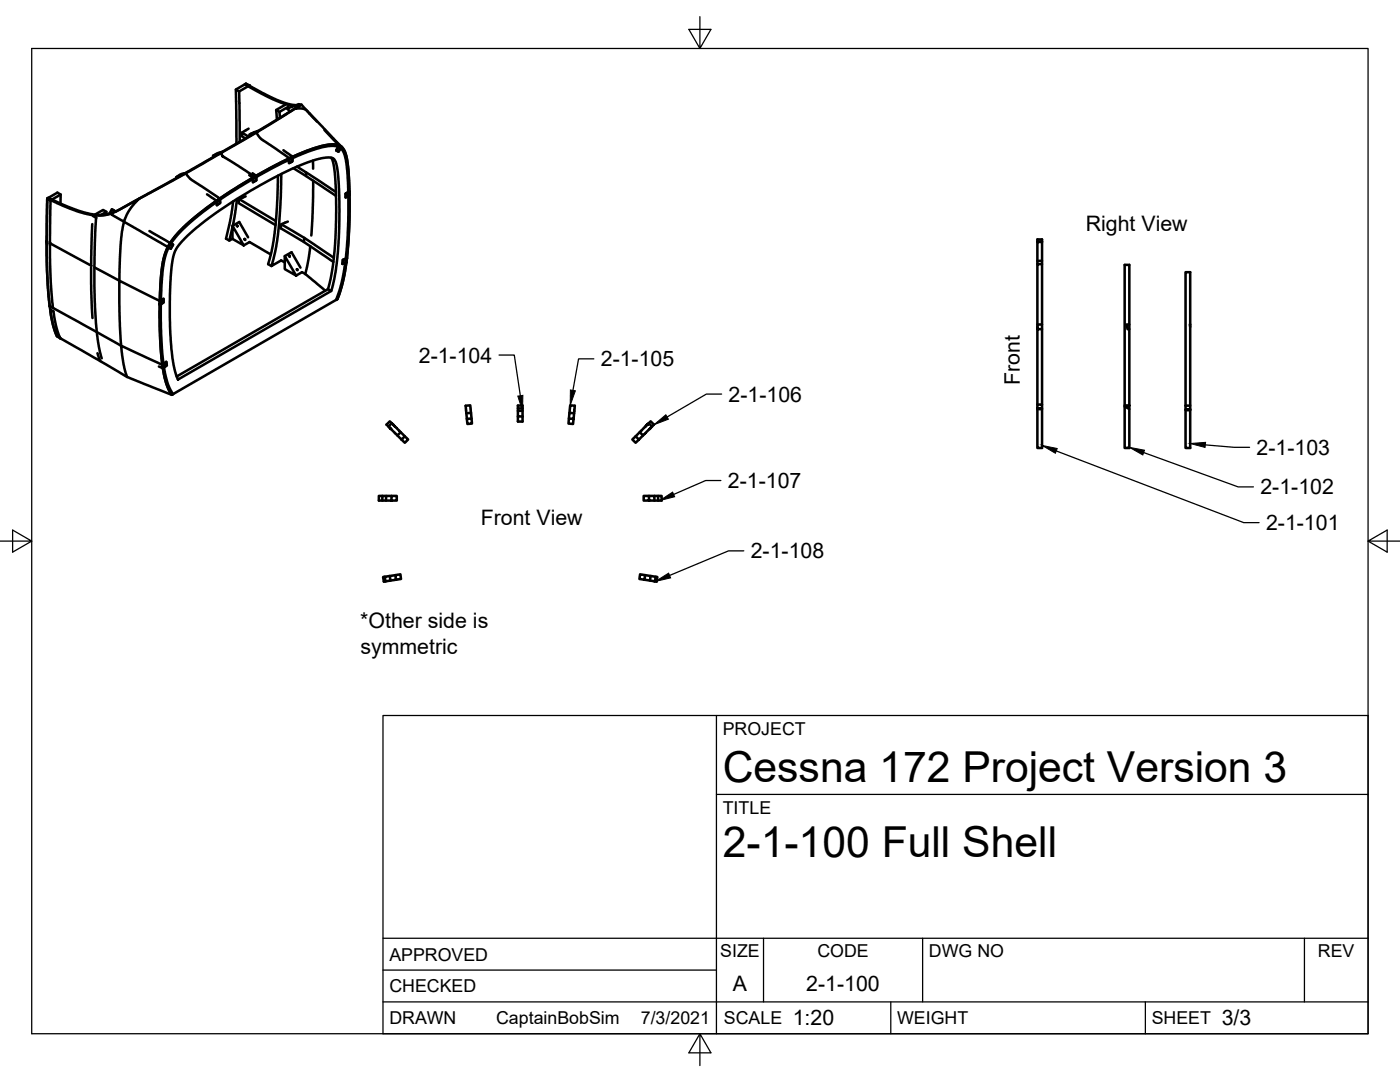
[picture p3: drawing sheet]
<svg xmlns="http://www.w3.org/2000/svg" width="279mm" height="216mm" viewBox="0 0 279 216" stroke-linecap="round" stroke-linejoin="round" font-family="sans-serif">
<!-- layer: Visible -->
<g fill="none" stroke="#000" stroke-width=".51">
<path d="M47.1 17.9l.6 .3M47.7 18.2l.1 10.1M49.5 17.2l-1.8 1M49.7 17.1l-.6-.4-2 1.2 .1 10.8M10.1 40h.1M12.1 38.8l-1.7 1M35.2 35.3l.1 .2M36.1 35l-.9 .3M36.5 34.8l-13.4 7.4M37 34.6l-.8 .1-1 .6M41.3 38.8l1.9 1.3 .1 .8 .6-.4v-.9l-.7 .5M42.5 31.1l1.3-.4 .6-.4-1.1 .3-.8 .5 .1 .2"/>
<path d="M43.8 39.6l-5.7-3.8-1.1-1.2-9.3 5.1M44.1 30.5l-7 4.1M47.3 39.7l-.8 5.3M47.7 39.7l7.4 4.4M49 39.2l-1.3 .5-.1 .8 7.4 4.4M49.6 27.3l-1.3-.8v.7l.7 .4M49.6 25.7l-1.3 .8M49.7 34.9l.8 .6 .6-.4M50.4 34.6l.7 .5v.9l-.6 .4v-.9M50.9 26.5l-14 8.1M51.1 26.4l-1.3 .5 .1 .2M51.2 26.5l-7.1 4 .3 .7 6.3 4"/>
<path d="M51.5 26.2l-1.5 .5M55.1 21.9l.7 .4M55.5 35.1l-.2 5.9-.4 4.9-.7 4.2-.7 2.6 .7 .4M56.1 34.7l-.1 6.2-.5 5.3-.5 3.8-.8 3.1 1.9-1.1 .7 .4M56.6 30l1.8 1.3-.1 .9-.6 .3 .1-.9 .6-.3M56.9 20.9l-1.8 1 .2 2M57.6 21.3l-1.8 1 .1 1.2M58.6 33.6l8.5 5.5M58.8 21.7l-7.7 4.7 1.1 1.4 5.5 3.8M59.2 21l-1.6-.2-2.4-.9-2.9-1.4-3.2-1.8-.2 .1 5.9 3.2 2.5 .9 1.5 .2M59.3 33.3l1.8 1.1v.7M59.6 20.8l-2.4 .8 .7 .6"/>
<path d="M59.7 21.1l.2-.1-8.7 5.3M59.8 20.9h.4l-1.4 .8h1.7l.9 .5M59.8 20.9l-.2-.1 .2 .2M60.2 20.9l1.2 1.3M61.1 34.4l5.9 3.9M61.4 22.2l1.9 2.1M61.6 22.4l6.5 6.9-.5 1-.5-.3 .6-1 .6 .4M61.8 22.7h.1M62.5 32v1.7M62.5 36.1l-.1 6.3-.3 4.6M64.7 25.9l3 3.1M66.1 31.5l.5 1.3 .3 2.4 .2 8.6-.5 8-.6 4-.6 1.9-30.1 17.4"/>
<path d="M69 38.6l.7-.4v.7l-.7 .5zM69.7 38.2h.1M9.3 48.2l.1 5.6 .5 7.3M9.3 48.2h.1M10 48.9v-.3l8.3 4.4M12.1 40.6v-1.8l-.6-.4-2.1 1.2 3.3 1.5 3.2 1.2 2.2 .6 2.1 .1 1.4-.2 1.3-.5 4.8-2.6-1.8 2.1-1.2 2.4M18.2 53.4v4.6l.3 5.5M18.4 44.7l-.2 8.3M18.5 43.1l.7 .4M19.2 43.5l-.3 5.7-.1 8.1 .5 9M19.2 43.4v.1M21.2 42.8v-.5l-1 .6"/>
<path d="M21.2 42.3l-.6-.4-1.6 .9M22.3 42.8l11.8 6.8 .4-.8-.5-.3-.5 .8M22.3 41.8l.8 .4M22.5 42.4l-.4 .2a11.6 11.6 0 0 1-7.6-1l-4.8-2.1-.3 .1-.1 8.6M22.8 42.1l-.5-.3-.4 .8M23.1 42.2l-.3-.1-.5 .8M24.8 44.3l-.4 1.8-.3 2.2-.3 7.7-4.9-2.6M29.8 46.1l4.2 2.4M36.3 45.7l2.8-2.5 3.8-2.9 .3-.2 .1 .8 .6-.4v-.9l-.4 .2 1.3-.9 5.7-3.4v.9l.6-.4v-.9l7-3.7-.3 .2-.1 .9 .6-.3 .1-.9 .3-.2 4.6-1.7 2.4-.5 1-.1 .9 .2-.5 1 .5 .3 .5-1 .7 .9 .5 1.8 .3 3.1 .1 3.1-.7 .4v.8l.7-.5v-.3v6.4l-.5 6.5-.8 .4-.1 .8 .8-.4-.2 1.7-.7 3.1-.9 2.6-33 19.1-1.1-2.1-.6-2.6-.1-.6 .8-.6-.1-.7-.8 .6-.2-1.4-.3-5.6v-5.2v-.2v.4l.7-.4v-.8l-.7 .4 .1-3.4 .4-3.9 .6-2.2 .5-1.2 .6 .3 .4-.8-.5-.3 .8-1.2zM36.5 45.4l4.8-4 4.1-2.8 4.4-2.8 5.3-2.9 4.3-2.1 3.4-1.3 2.9-.6 1-.1 1 .2 .7 .5 .4 .6 .6 2.5 .3 5.7v5.1l-.2 5.7-.5 4.4-1.1 4.7-.6 1.5-.2 .1 .8-2.3 .7-3.1 .5-3.3 .3-4.4 .1-3.9-.1-6.4-.2-3.7-.6-2.2a2.57 2.57 0 0 0-3.2-1.3l-2.9 .7-3.9 1.6-5.6 2.8-5.3 3.1-5 3.3-3.7 2.8-3.1 2.9-1.6 1.9-1.1 2.2-.6 2.8-.4 4.3-.1 6.5 .2 5.6 .4 3.2 .8 3.6 .5 1.3 .6 .8-.3 .2-.8-1.4-.5-1.6-.8-4.3-.3-8.2 .2-7.5 .4-3.4 .8-2.7 1.2-2zM37 47.4l2.3-2 4.5-3.4 3.8-2.5 6.7-3.8 4.6-2.3 4.1-1.5 2.6-.5 .8 .2 .4 .4 .5 1.4 .3 2.8 .1 3.9v5.6l-.5 6.9-.5 3.1-.6 2.4-30.6 17.6-.8-2.4-.5-3.9-.3-6 .1-6.9 .3-3.8 .5-2.4 .8-1.3zM46.4 45.1l2.2 3.9-2.2-1.3z"/>
<path d="M46.4 45.1l1.4-.8 1.7 3M46.4 45.3l-.6 2.7M46.5 40.2l-.6 4-.8 3.4 .7 .4 .6-.4M47.3 45l.1 .2zM48.6 49l1.2-.7 4.3 2.5M48.8 47.7l.1 .2zM56.1 44.7l4.6 2.8-.1 .8M56.8 51.1l2.3 3.9-2.3-1.3zM56.8 51.1l1.4-.8 1.8 3.1M57.4 44.2l-1.3 .5-.1 .9 4.6 2.7 5.9 4M57.7 51l.1 .2zM59.3 53.7l.1 .2z"/>
<path d="M60.7 47.5l5.9 4M60.9 54.7l-.6-.4-1.2 .7M60.9 54.7l4 3.3M61.9 49.1l-.4 2.8-.6 2.8M65.4 57.7l.7 .4M68.4 51.9l.8-.4-.1 .8-.8 .4zM207 48.3v-.5h1v32.9M208 52.7h-1v12M208 52h-1v.7M208 48.3h-1v3.7M208 48.2h-1M9.9 61.1l.3 .1"/>
<path d="M9.9 61.1l.7 3.6 .8 2.4M9.9 61.1l.7 .3M9.9 61.1l-.3-3.7-.3-5.3 .1-12.5 .7 .4-.1 11.5 .1 4.7 .5 5.2 13.6 7.6M10 61.8l.7 .3 .6 3.3 .7 2.1-.6-.4-.5-1.2zM10.7 62.1h.1M12 67.5h.1M12 67.5l9.3 5.3a44.7 44.7 0 0 0 9.7 4.7l3.3 1.3M19.3 66.3l.4 2.9 .6 2.3M19.5 70.5l.5 1.6M31.7 73.1l.8 .4 .8-.6-.1-.7-.8 .6 .1 .7M31.9 60l.7-.4v.8l-.7 .4v-.8l-8.1-4 .1 7.7 .3 5.3M32.4 72.8l-8.2-3.8 .4 3.6 .8 2.6"/>
<path d="M208 65.7h-.8l-.2-.5v15.5M208 64.7h-1v.5M225.4 64.7h-.6l.2 1h.4M237.5 64.7v.5M76.3 99h-.7v.9h3.6v-.9h-1.1v.9M77 99h-.7v.9M77.5 85.1l.7-.6 1.8 1.7M78.1 99h-1.1v.9M78.2 84.5l-.4-.4-.7 .6 3.7 3.6 .6-.6-.6-.6-.7 .6M79.3 86.9l.7-.7 .8 .9M93.1 82.5l.9-.1 .1 1.1M94 82.4l-.1-1.5-1 .1 .4 3.6 .9-.1-.1-1-.9 .1"/>
<path d="M103.4 82v1.1h.9M103.4 83.1v1h.9v-1M103.4 81.5h.9M104.3 82h-.9v-1.1h.9v2.2M113.6 82.4l.2-1.5 .9 .1-.3 3.6-.9-.1v-1l1 .1M114.6 82.5l-1-.1-.1 1.1M128.3 86.9l-.6-.7-.8 .9M129.5 84.5l.4-.4 .6 .6-3.6 3.6-.7-.6 .7-.6 .6 .6M129.5 99h1.1v.9M130.1 85.1l-.6-.6-1.8 1.7M130.6 99h.7v.9M131.3 99h.7v.9h-3.5v-.9h1v.9"/>
<path d="M207 80.7h1v.8h-1zM207 81.5v.1h1v-.1M207 81.6v7.8h1v-7.8M224.5 80.9h.9v.7l-.9-.5zM224.5 81.1v8.3h.9v-7.8M224.5 80.9v-28h.9v28M236.6 80.9v-26.6h.9v27.4M236.6 80.9h.9M236.6 80.9v.8M237.5 81.7v7.7h-.9v-7.5M237.5 81.7h-.9v.2h.9M76.8 115.1h-.3l.1 1 3.4-.6-.1-.9-1 .2 .1 .9"/>
<path d="M77.8 114.9l-1 .2 .1 .9M78.9 114.8l-1.1 .1 .1 .9M128.8 114.8l1.1 .1-.2 .9M129.9 114.9l1 .2-.2 .9M130.9 115.1h.3l-.2 1-3.4-.6 .1-.9 1.1 .2-.2 .9"/>
</g>
<g fill="#000" stroke="#000" stroke-width=".2">
<circle cx="49.7" cy="17.1" r=".24"/>
<circle cx="9.3" cy="48.2" r=".24"/>
<circle cx="10" cy="48.6" r=".24"/>
<circle cx="69.2" cy="51.5" r=".24"/>
</g>
<!-- layer: Border -->
<path d="M6.3 9.7h266.7v196.6h-266.7zM139.7 3.3v6.4l2.2-3.8h-4.4l2.2 3.8M0 108h6.3l-3.8-2.2v4.4l3.8-2.2M273 108l3.8 2.2v-4.4l-3.8 2.2h6.4M139.7 206.3l-2.2 3.8h4.4l-2.2-3.8v6.3" fill="none" stroke="#000" stroke-width=".25"/>
<!-- layer: Titleblock -->
<path d="M76.4 142.8h196.6v63.5h-196.6zM143 158.5h130M143 142.8v63.5M76.4 199.9h196.6M76.4 193.6h66.6M76.4 187.2h196.6M152.4 187.2v12.7M177.8 199.9v6.4M184.1 187.2v12.7M228.6 199.9v6.4M260.3 187.2v12.7" fill="none" stroke="#000" stroke-width=".25"/>
<!-- layer: Annotations -->
<path d="M103.3 79l1.1-.1-.1 3.1zM113.8 77.8l1 .2-1 2.9zM130.5 84.8l2.4-2 .5 .9zM131.7 99.9l2.5-1.7 .4 .9zM208 88.9l3 .6-.4 .9zM225.4 89.3l3 .5-.3 1zM237.5 88.5l3.1-.2-.1 1zM130.8 116l2.6-1.6 .4 .9z" fill="#000" stroke="#000" stroke-width=".2"/>
<path d="M99.6 70.8h3l1.2 8.2M118.5 71.6h-3l-1.2 6.3M144 78.6h-3l-7.9 4.6M143.9 95.9h-3.1l-6.3 2.8M210.8 90l37.4 14.3h3.1M228.2 90.3l18.9 6.9h3M240.6 88.8l5.7 .5h3.1M148.4 109.9h-3l-11.8 4.9" fill="none" stroke="#000" stroke-width=".25"/>
<g font-size="8.5">
<text x="144.3" y="156">Cessna 172 Project Version 3</text>
<text x="144.3" y="171">2-1-100 Full Shell</text>
</g>
<g font-size="4.3">
<text x="216.7" y="46.1">Right View</text>
<text x="83.6" y="72.3">2-1-104</text>
<text x="119.9" y="73.1">2-1-105</text>
<text x="203.5" y="76.8" transform="rotate(-90 203.5 76.8)">Front</text>
<text x="145.4" y="80.1">2-1-106</text>
<text x="250.8" y="90.8">2-1-103</text>
<text x="145.3" y="97.4">2-1-107</text>
<text x="251.5" y="98.7">2-1-102</text>
<text x="95.9" y="104.7">Front View</text>
<text x="252.7" y="105.8">2-1-101</text>
<text x="149.8" y="111.4">2-1-108</text>
<text x="71.9" y="125.3">*Other side is</text>
<text x="71.9" y="130.4">symmetric</text>
<text x="146.3" y="197.7">A</text>
<text x="160.9" y="197.7">2-1-100</text>
<text x="158.2" y="204.6">1:20</text>
<text x="243.8" y="204.6">3/3</text>
</g>
<g font-size="3.5">
<text x="144.3" y="146.6">PROJECT</text>
<text x="144.3" y="162.3">TITLE</text>
<text x="77.7" y="191.7">APPROVED</text>
<text x="143.7" y="191">SIZE</text>
<text x="163.1" y="191">CODE</text>
<text x="185.4" y="191">DWG NO</text>
<text x="263" y="191">REV</text>
<text x="77.7" y="198">CHECKED</text>
<text x="77.7" y="204.4">DRAWN</text>
<text x="99" y="204.4">CaptainBobSim</text>
<text x="127.9" y="204.4">7/3/2021</text>
<text x="144.5" y="204.4">SCALE</text>
<text x="179" y="204.4">WEIGHT</text>
<text x="229.8" y="204.4">SHEET</text>
</g>
</svg>
